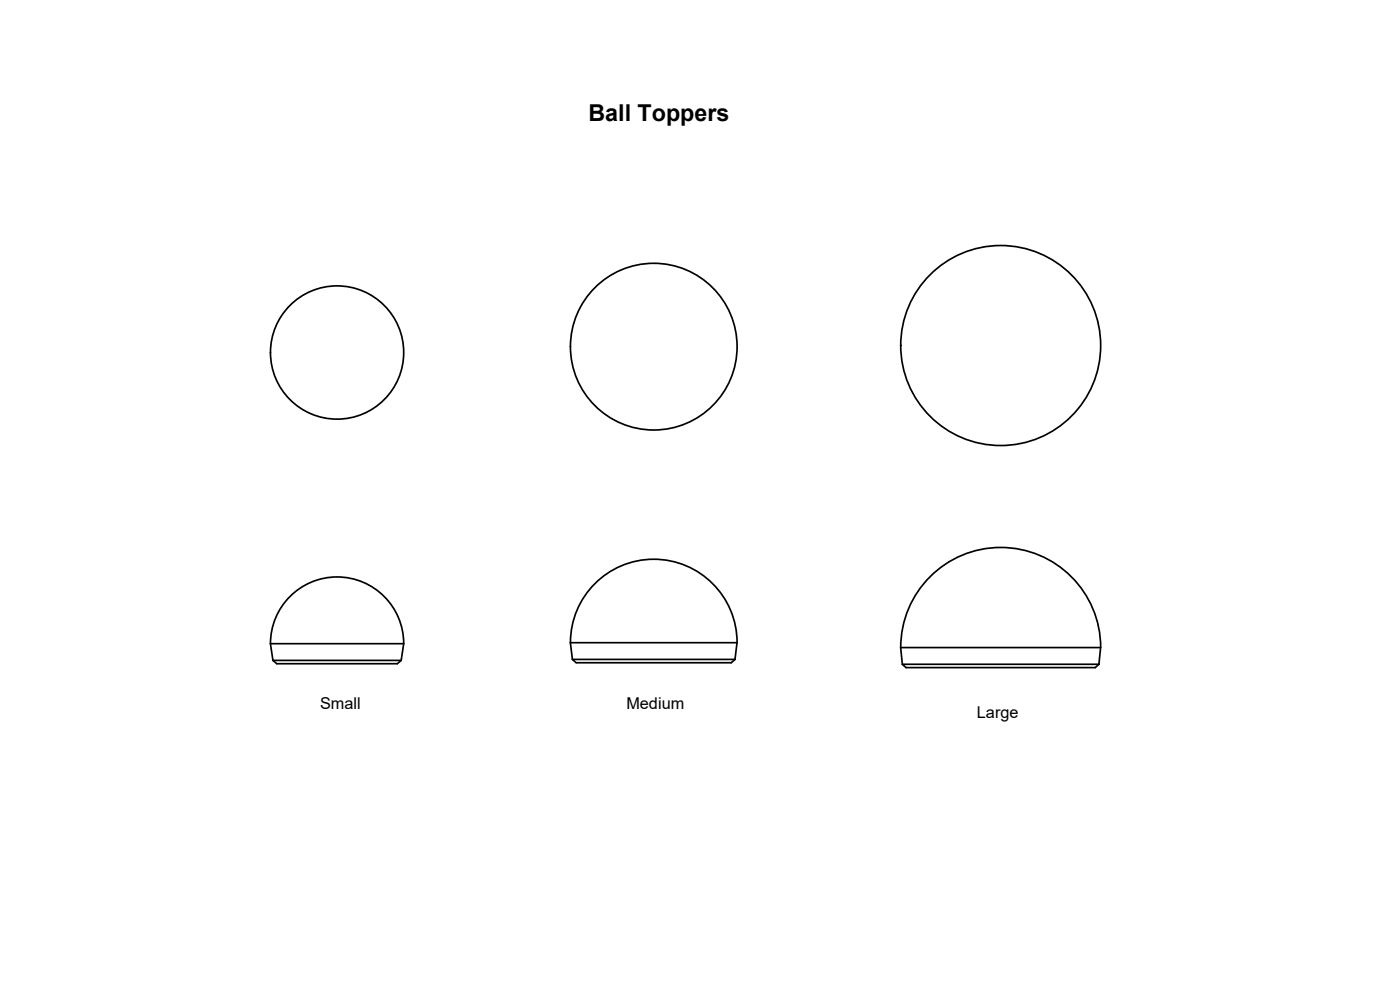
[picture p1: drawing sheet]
<svg xmlns="http://www.w3.org/2000/svg" width="420mm" height="297mm" viewBox="0 0 420 297" stroke-linecap="round" stroke-linejoin="round" font-family="sans-serif">
<!-- layer: Visible -->
<g fill="none" stroke="#000" stroke-width=".51">
<path d="M81.2 193.1h40M81.2 193.1l.7 5M81.2 193.1a20 20 0 0 1 20-20 20 20 0 0 1 20 20M81.9 198.1h38.5M81.9 198.1l1.2 1h36.1l1.2-1M121.2 193.1l-.8 5M171.2 192.8a25 25 0 0 1 25-25 25 25 0 0 1 25 25M171.8 197.9h48.8M171.8 197.9l1.1 .9h46.6l1.1-.9M221.2 192.8h-50l.6 5.1M221.2 192.8l-.6 5.1M270.3 194.3a30 30 0 0 1 30-30 30 30 0 0 1 30 30"/>
<path d="M270.8 199.3h59M270.8 199.3l1.1 1h56.8l1.1-1M270.8 199.3l-.5-5h60l-.5 5"/>
<circle cx="101.2" cy="105.8" r="20"/>
<circle cx="196.2" cy="104" r="25"/>
<circle cx="300.3" cy="103.7" r="30"/>
</g>
<text font-size="7" x="176.6" y="36.4">Ball Toppers</text>
<g font-size="4.9">
<text x="96.1" y="212.6">Small</text>
<text x="188" y="212.9">Medium</text>
<text x="293.2" y="215.5">Large</text>
</g>
</svg>
